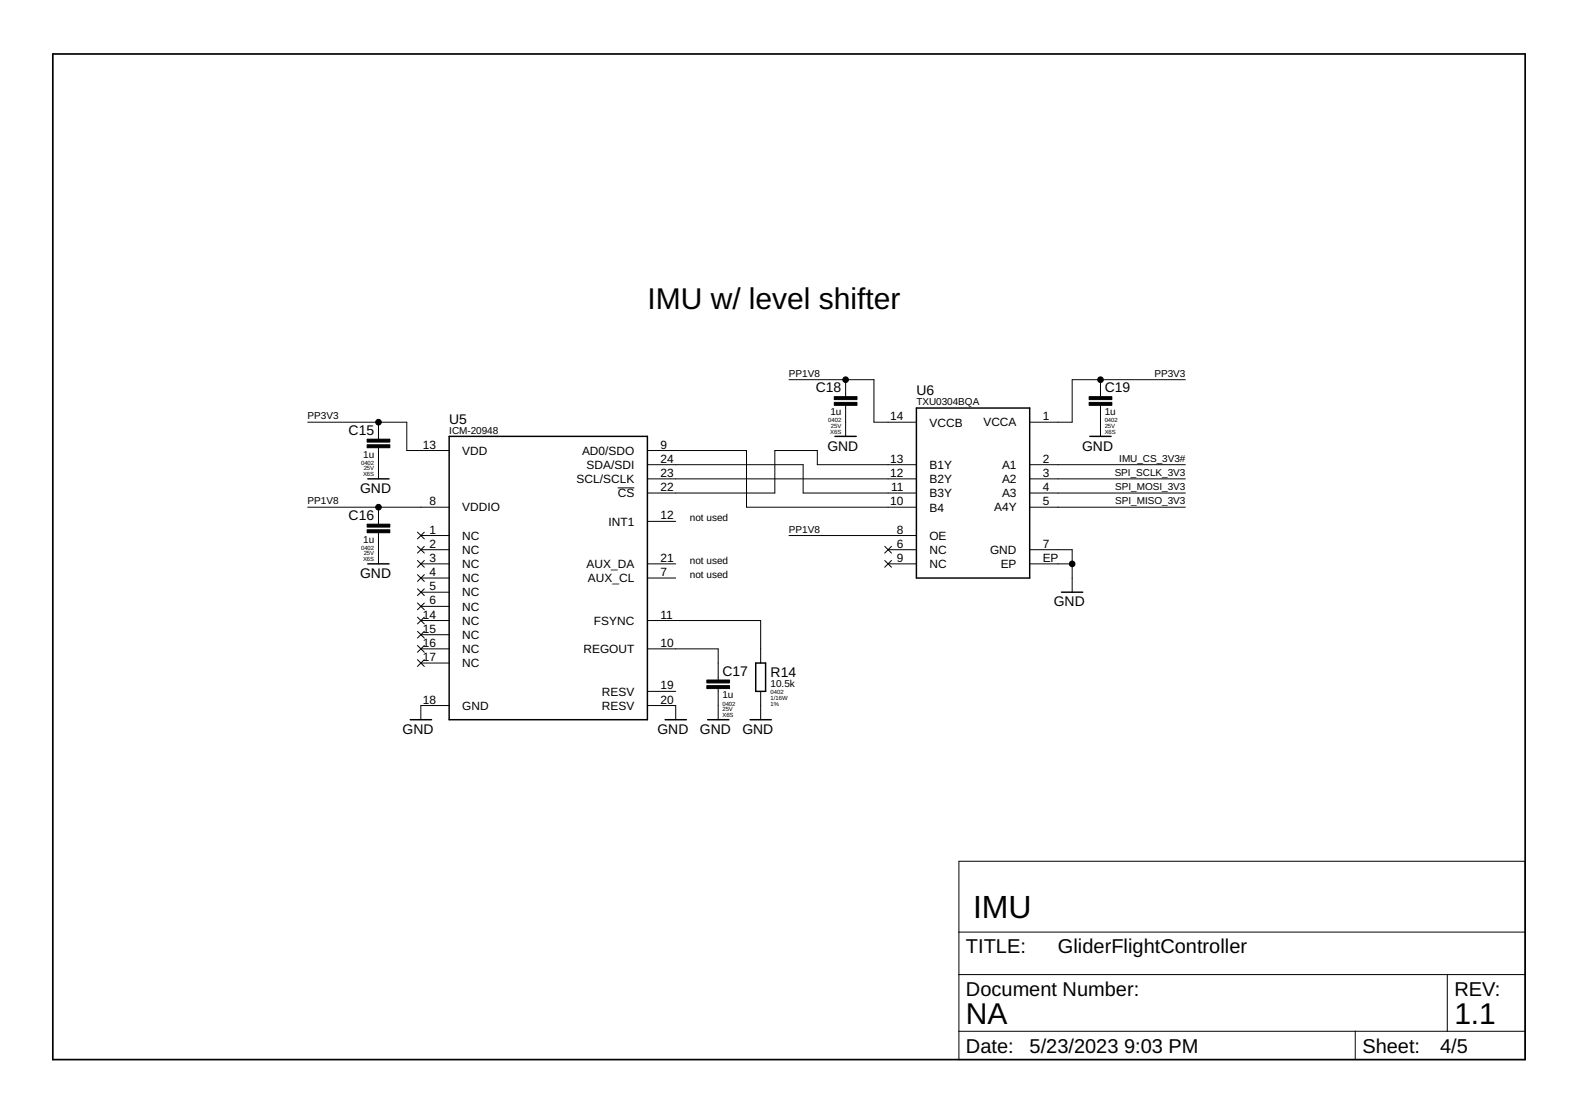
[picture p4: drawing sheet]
<svg xmlns="http://www.w3.org/2000/svg" width="297mm" height="210mm" viewBox="0 0 297 210" stroke-linecap="round" stroke-linejoin="round" font-family="sans-serif">
<g fill="none" stroke="#000" stroke-width=".19">
<path d="M58 79.5h18.6v5.3h8M71.3 79.5v3.2M148.6 71.5h16v8h8M159.3 71.5v3.2M159.3 76.3v5.8M207.3 71.5v3.2M207.3 76.3v5.8M223.3 71.5h-21.3v8h-8M58 95.5h26.6M71.3 84.3v5.8M71.3 95.5v3.2M116.4 91.8h3.1"/>
<path d="M121.9 84.8h18.7v10.7h32M121.9 98.1h5.4M121.9 87.5h29.4v5.3h21.3M121.9 90.1h50.7M172.6 87.5h-18.7v-2.7h-8v8h-24M194 95.5h29.3M194 87.5h29.3M194 90.1h29.3M194 92.8h29.3M71.3 100.3v5.9M78.6 100.2l1.3 1.3M78.6 102.8l1.3 1.3"/>
<path d="M78.6 105.5l1.3 1.3M78.6 108.2l1.3 1.3M78.6 110.8l1.3 1.3M78.6 113.5l1.3 1.3M78.6 118.9l1.3 1.2M78.6 116.2l1.3 1.3M79.3 100.8h5.3M79.3 103.5h5.3M79.3 106.2h5.3M79.3 108.8h5.3M79.3 111.5h5.3M79.3 114.2h5.3"/>
<path d="M79.3 116.8h5.3M79.3 119.5h5.3M79.9 100.2l-1.3 1.3M79.9 102.8l-1.3 1.3M79.9 105.5l-1.3 1.3M79.9 108.2l-1.3 1.3M79.9 110.8l-1.3 1.3M79.9 113.5l-1.3 1.3M79.9 118.9l-1.3 1.2M79.9 116.2l-1.3 1.3M121.9 106.2h5.4M121.9 108.8h5.4"/>
<path d="M121.9 116.8h21.4v8M148.6 100.8h24M166.6 102.8l1.3 1.3M166.6 105.5l1.3 1.3M167.3 103.5h5.3M167.3 106.2h5.3M167.9 102.8l-1.3 1.3M167.9 105.5l-1.3 1.3M194 103.5h8v8M194 106.2h8M78.6 124.2l1.3 1.3M78.6 121.5l1.3 1.3"/>
<path d="M79.3 122.2h5.3M79.3 124.8h5.3M79.9 124.2l-1.3 1.3M79.9 121.5l-1.3 1.3M84.6 132.8h-5.3v2.7M121.9 122.2h13.4v5.8M121.9 132.8h5.4v2.7M121.9 130.2h5.4M135.3 129.6v5.9M143.3 130.2v5.3M180.6 162.1h106.7v37.4h-106.7zM180.6 175.5h106.7"/>
<path d="M180.6 183.5h106.7M180.6 194.1h106.7M255.3 194.1v5.4M272.6 183.5v10.6"/>
</g>
<path d="M172.6 76.8h21.4v32h-21.4zM69.3 90.1h4M84.6 82.1h37.3v53.4h-37.3zM157.3 82.1h4M205.3 82.1h4M69.3 106.2h4M199.9 111.5h4M77.3 135.5h4M125.3 135.5h4M133.3 135.5h4M141.3 135.5h4M142.3 124.8h1.9v5.4h-1.9z" fill="none" stroke="#000" stroke-width=".28"/>
<path d="M157.1 75.8h4.3v.5h-4.3zM157.1 74.7h4.3v.5h-4.3zM205.1 75.8h4.3v.5h-4.3zM205.1 74.7h4.3v.5h-4.3zM69.2 99.7h4.2v.6h-4.2zM69.2 98.7h4.2v.5h-4.2zM69.2 83.7h4.2v.6h-4.2zM69.2 82.7h4.2v.5h-4.2zM133.1 129.1h4.3v.5h-4.3zM133.1 128h4.3v.6h-4.3z" fill="#000" stroke="#000" stroke-width=".19"/>
<path d="M9.9 10.2h277.4v189.3h-277.4z" fill="none" stroke="#000" stroke-width=".32"/>
<g fill="#000" stroke="#000" stroke-width=".19">
<circle cx="71.3" cy="79.5" r=".53"/>
<circle cx="159.3" cy="71.5" r=".53"/>
<circle cx="207.3" cy="71.5" r=".53"/>
<circle cx="71.3" cy="95.5" r=".53"/>
<circle cx="202" cy="106.2" r=".53"/>
</g>
<text font-size="6" x="183.3" y="172.8">IMU</text>
<g font-size="5.7">
<text x="121.9" y="58.2">IMU w/ level shifter</text>
<text x="181.9" y="192.8">NA</text>
<text x="273.9" y="192.8">1.1</text>
</g>
<g font-size="3.8">
<text x="181.9" y="179.5">TITLE:</text>
<text x="199.3" y="179.5">GliderFlightController</text>
<text x="181.9" y="187.5">Document Number:</text>
<text x="273.9" y="187.5">REV:</text>
<text x="181.9" y="198.1">Date:</text>
<text x="193.9" y="198.1">5/23/2023</text>
<text x="211.7" y="198.1">9:03 PM</text>
<text x="256.6" y="198.1">Sheet:</text>
<text x="271.3" y="198.1">4/5</text>
</g>
<g font-size="2.6">
<text x="153.7" y="73.9">C18</text>
<text x="172.6" y="74.4">U6</text>
<text x="208.1" y="73.9">C19</text>
<text x="65.7" y="81.9">C15</text>
<text x="84.6" y="79.8">U5</text>
<text x="155.8" y="84.8">GND</text>
<text x="203.8" y="84.8">GND</text>
<text x="67.8" y="92.8">GND</text>
<text x="65.7" y="97.9">C16</text>
<text x="67.8" y="108.8">GND</text>
<text x="198.5" y="114.2">GND</text>
<text x="136.1" y="127.2">C17</text>
<text x="145.1" y="127.5">R14</text>
<text x="75.8" y="138.1">GND</text>
<text x="123.8" y="138.1">GND</text>
<text x="131.8" y="138.1">GND</text>
<text x="139.8" y="138.1">GND</text>
</g>
<g font-size="2.2">
<text x="167.7" y="79.1">14</text>
<text x="175.1" y="80.3">VCCB</text>
<text x="185.2" y="80.3">VCCA</text>
<text x="196.4" y="79.1">1</text>
<text x="79.7" y="84.4">13</text>
<text x="87.1" y="85.6">VDD</text>
<text x="109.6" y="85.6">AD0/SDO</text>
<text x="110.5" y="88.3">SDA/SDI</text>
<text x="124.4" y="84.4">9</text>
<text x="124.4" y="87.1">24</text>
<text x="124.4" y="89.8">23</text>
<text x="167.7" y="87.1">13</text>
<text x="167.7" y="89.8">12</text>
<text x="175.1" y="88.3">B1Y</text>
<text x="188.7" y="88.3">A1</text>
<text x="196.4" y="87.1">2</text>
<text x="196.4" y="89.8">3</text>
<text x="80.9" y="95.1">8</text>
<text x="108.6" y="91">SCL/SCLK</text>
<text x="116.4" y="93.6">CS</text>
<text x="124.4" y="92.4">22</text>
<text x="167.7" y="95.1">10</text>
<text x="167.8" y="92.4">11</text>
<text x="175.1" y="91">B2Y</text>
<text x="175.1" y="93.6">B3Y</text>
<text x="188.7" y="91">A2</text>
<text x="188.7" y="93.6">A3</text>
<text x="196.4" y="92.4">4</text>
<text x="196.4" y="95.1">5</text>
<text x="80.9" y="100.4">1</text>
<text x="87.1" y="101.6">NC</text>
<text x="87.1" y="96.3">VDDIO</text>
<text x="114.6" y="99">INT1</text>
<text x="124.4" y="97.8">12</text>
<text x="168.9" y="100.4">8</text>
<text x="175.1" y="96.3">B4</text>
<text x="175.1" y="101.6">OE</text>
<text x="187.3" y="96.3">A4Y</text>
<text x="80.9" y="103.1">2</text>
<text x="80.9" y="105.8">3</text>
<text x="87.1" y="104.3">NC</text>
<text x="87.1" y="107">NC</text>
<text x="110.5" y="107">AUX_DA</text>
<text x="124.4" y="105.8">21</text>
<text x="168.9" y="103.1">6</text>
<text x="168.9" y="105.8">9</text>
<text x="175.1" y="104.3">NC</text>
<text x="175.1" y="107">NC</text>
<text x="186.5" y="104.3">GND</text>
<text x="188.5" y="107">EP</text>
<text x="196.4" y="103.1">7</text>
<text x="196.4" y="105.8">EP</text>
<text x="80.9" y="108.4">4</text>
<text x="80.9" y="111.1">5</text>
<text x="80.9" y="113.8">6</text>
<text x="87.1" y="109.6">NC</text>
<text x="87.1" y="112.3">NC</text>
<text x="110.7" y="109.6">AUX_CL</text>
<text x="124.4" y="108.4">7</text>
<text x="79.7" y="119.1">15</text>
<text x="79.7" y="116.4">14</text>
<text x="87.1" y="115">NC</text>
<text x="87.1" y="117.6">NC</text>
<text x="111.9" y="117.6">FSYNC</text>
<text x="124.4" y="116.4">11</text>
<text x="79.7" y="124.4">17</text>
<text x="79.7" y="121.8">16</text>
<text x="87.1" y="125.6">NC</text>
<text x="87.1" y="122.9">NC</text>
<text x="87.1" y="120.3">NC</text>
<text x="109.9" y="123">REGOUT</text>
<text x="124.4" y="121.8">10</text>
<text x="113.4" y="131">RESV</text>
<text x="124.4" y="129.8">19</text>
<text x="79.7" y="132.4">18</text>
<text x="87.1" y="133.6">GND</text>
<text x="113.4" y="133.6">RESV</text>
<text x="124.4" y="132.4">20</text>
</g>
<g font-size="1.9">
<text x="148.6" y="71">PP1V8</text>
<text x="217.5" y="71">PP3V3</text>
<text x="172.6" y="76.3">TXU0304BQA</text>
<text x="57.9" y="79">PP3V3</text>
<text x="84.6" y="81.6">ICM-20948</text>
<text x="156.4" y="78.2">1u</text>
<text x="208.1" y="78.2">1u</text>
<text x="68.4" y="86.2">1u</text>
<text x="210" y="89.6">SPI_SCLK_3V3</text>
<text x="210.8" y="87">IMU_CS_3V3#</text>
<text x="57.9" y="95">PP1V8</text>
<text x="210.1" y="92.3">SPI_MOSI_3V3</text>
<text x="210.1" y="95">SPI_MISO_3V3</text>
<text x="129.9" y="98.2">not used</text>
<text x="148.6" y="100.3">PP1V8</text>
<text x="68.4" y="102.2">1u</text>
<text x="129.9" y="106.2">not used</text>
<text x="129.9" y="108.8">not used</text>
<text x="136.1" y="131.5">1u</text>
<text x="145.1" y="129.3">10.5k</text>
</g>
<g font-size="1.1">
<text x="156" y="79.5">0402</text>
<text x="156.4" y="81.6">X6S</text>
<text x="156.5" y="80.6">25V</text>
<text x="208.1" y="79.5">0402</text>
<text x="208.1" y="80.6">25V</text>
<text x="208.1" y="81.6">X6S</text>
<text x="68" y="87.5">0402</text>
<text x="68.4" y="89.6">X6S</text>
<text x="68.5" y="88.6">25V</text>
<text x="68" y="103.5">0402</text>
<text x="68.4" y="105.6">X6S</text>
<text x="68.5" y="104.6">25V</text>
<text x="145.1" y="130.7">0402</text>
<text x="145.1" y="131.7">1/16W</text>
<text x="136.1" y="132.8">0402</text>
<text x="136.1" y="133.9">25V</text>
<text x="136.1" y="134.9">X6S</text>
<text x="145.1" y="132.8">1%</text>
</g>
</svg>
